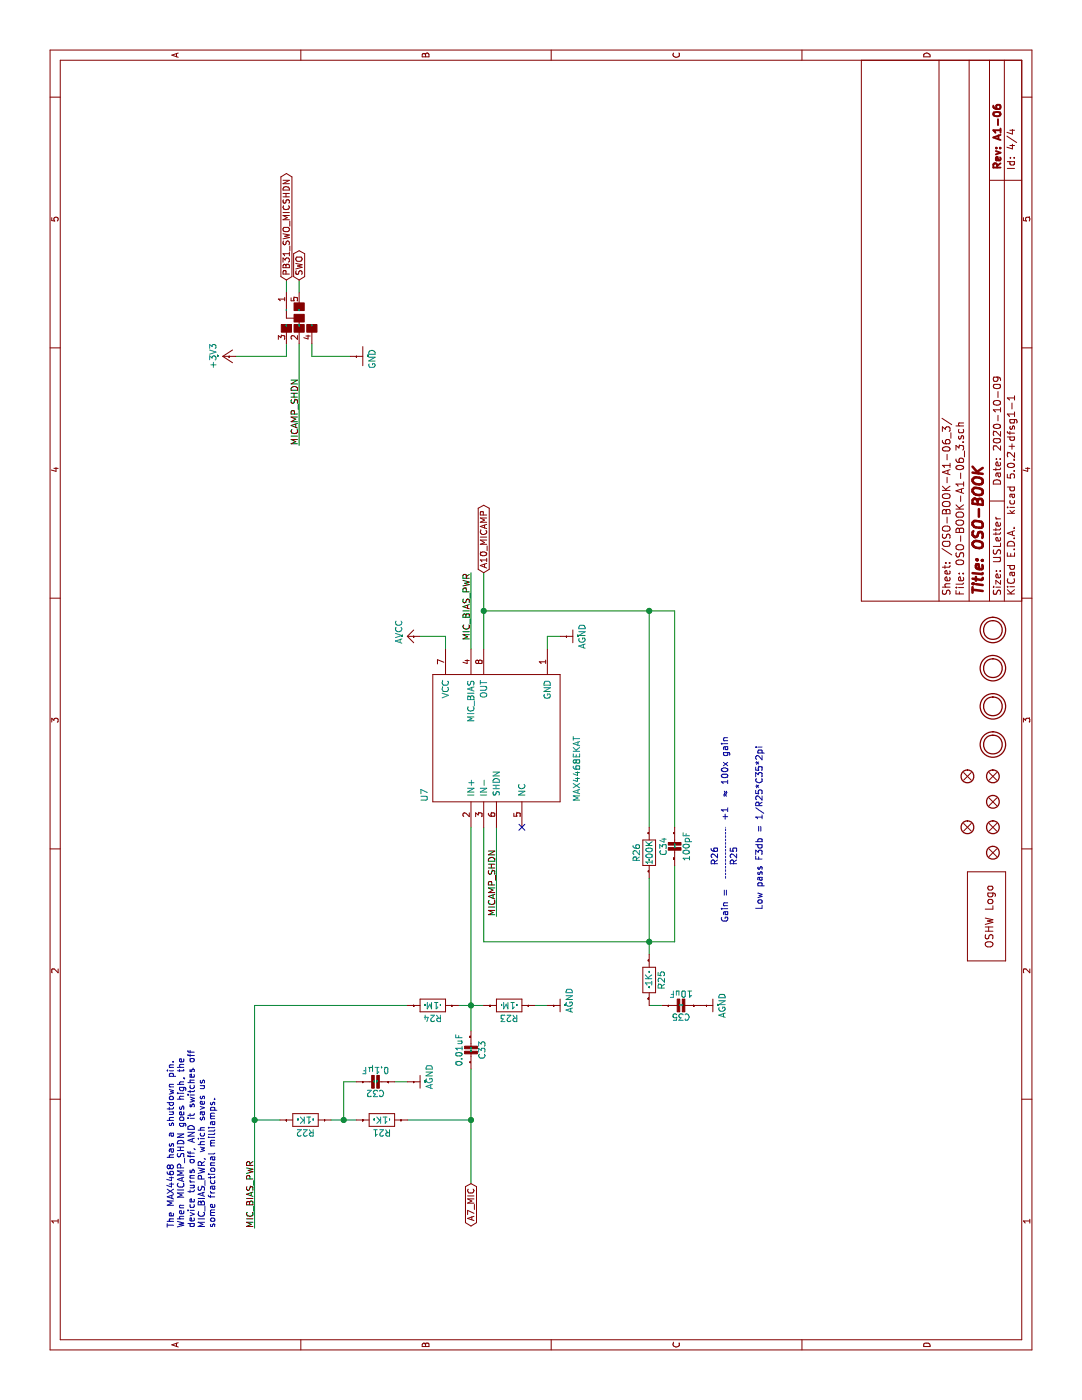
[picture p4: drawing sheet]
EESchema Schematic File Version 4
LIBS:OSO-BOOK-A1-06-cache
EELAYER 26 0
EELAYER END
$Descr USLetter 11000 8500
encoding utf-8
Sheet 4 4
Title "OSO-BOOK"
Date "2020-10-09"
Rev "A1-06"
Comp ""
Comment1 ""
Comment2 ""
Comment3 ""
Comment4 ""
$EndDescr
Wire Wire Line
	2200 3200 2200 3700
Wire Wire Line
	2600 3700 2200 3700
Wire Wire Line
	2200 3700 1700 3700
Connection ~ 2200 3700
Text GLabel 1700 3700 0    50   BiDi ~ 0
A7_MIC
Wire Wire Line
	2200 2600 2200 2700
Wire Wire Line
	2200 2700 2200 2800
Wire Wire Line
	2200 2700 2500 2700
Wire Wire Line
	2500 2700 2500 2800
Connection ~ 2200 2700
Wire Wire Line
	3100 3700 2900 3700
Wire Wire Line
	3100 3700 3100 3800
Wire Wire Line
	3100 3600 3100 3700
Wire Wire Line
	4500 3700 3100 3700
Connection ~ 3100 3700
Wire Wire Line
	5900 3500 6000 3500
Wire Wire Line
	6000 3500 6000 3300
Wire Wire Line
	2500 3100 2500 3200
Wire Wire Line
	3100 4200 3100 4300
Wire Wire Line
	5900 4300 6000 4300
Wire Wire Line
	6000 4300 6000 4400
Wire Wire Line
	6200 5300 6200 5100
Wire Wire Line
	4500 5300 6200 5300
Wire Wire Line
	4500 5100 6200 5100
Wire Wire Line
	5900 3800 6200 3800
Wire Wire Line
	6200 3800 6500 3800
Wire Wire Line
	6200 5100 6200 3800
Text GLabel 6500 3800 2    50   BiDi ~ 0
A10_MICAMP
Connection ~ 6200 5100
Connection ~ 6200 3800
Wire Wire Line
	3100 5100 3100 5200
Wire Wire Line
	5900 3700 6500 3700
Text Label 6500 3700 2    50   ~ 0
MIC_BIAS_PWR
Wire Wire Line
	1350 2000 2200 2000
Wire Wire Line
	2200 2000 3100 2000
Wire Wire Line
	2200 2200 2200 2000
Wire Wire Line
	3100 3200 3100 2000
Text Label 1350 2000 0    50   ~ 0
MIC_BIAS_PWR
Connection ~ 2200 2000
Wire Wire Line
	4500 3900 3800 3900
Text Label 3800 3900 0    50   ~ 0
MICAMP_SHDN
Wire Wire Line
	8300 2350 7500 2350
Text Label 7500 2350 0    50   ~ 0
MICAMP_SHDN
Wire Wire Line
	4500 3800 3600 3800
Wire Wire Line
	3600 3800 3600 5100
Wire Wire Line
	3500 5100 3600 5100
Wire Wire Line
	3600 5100 4100 5100
Wire Wire Line
	3600 5100 3600 5300
Wire Wire Line
	3600 5300 4200 5300
Connection ~ 3600 5100
Wire Wire Line
	8700 2350 8800 2350
Text GLabel 8800 2350 2    50   BiDi ~ 0
SWO
Wire Wire Line
	8700 2250 8800 2250
Text GLabel 8800 2250 2    50   BiDi ~ 0
PB31_SWO_MICSHDN
Wire Wire Line
	8200 1850 8200 2250
Wire Wire Line
	8200 2250 8300 2250
Wire Wire Line
	8200 2750 8200 2450
Wire Wire Line
	8200 2450 8300 2450
$Comp
L OSO-BOOK-A1-06-eagle-import:CAP_CERAMIC0805-NOOUTLINE C32
U 1 0 631FDE4004233843
P 2500 3000
AR Path="/631FDE4004233843" Ref="C32"  Part="1" 
AR Path="/5F6E96B9/631FDE4004233843" Ref="C32"  Part="1" 
F 0 "C32" V 2409 3049 50  0000 C CNN
F 1 "0.1µF" V 2590 3049 50  0000 C CNN
F 2 "OSO-BOOK-A1-06:0805-NO" H 2500 3000 50  0001 C CNN
F 3 "" H 2500 3000 50  0001 C CNN
	1    2500 3000
	1    0    0    -1  
$EndComp
$Comp
L OSO-BOOK-A1-06-eagle-import:CAP_CERAMIC0805-NOOUTLINE C33
U 1 0 15ABCDD4D6990CBC
P 2800 3700
AR Path="/15ABCDD4D6990CBC" Ref="C33"  Part="1" 
AR Path="/5F6E96B9/15ABCDD4D6990CBC" Ref="C33"  Part="1" 
F 0 "C33" V 2709 3750 50  0000 C CNN
F 1 "0.01uF" V 2890 3750 50  0000 C CNN
F 2 "OSO-BOOK-A1-06:0805-NO" H 2800 3700 50  0001 C CNN
F 3 "" H 2800 3700 50  0001 C CNN
	1    2800 3700
	0    -1   -1   0   
$EndComp
$Comp
L OSO-BOOK-A1-06-eagle-import:AGND #U$72
U 1 0 BA06EDF2B238FCAF
P 2500 3300
AR Path="/BA06EDF2B238FCAF" Ref="#U$72"  Part="1" 
AR Path="/5F6E96B9/BA06EDF2B238FCAF" Ref="#U$072"  Part="1" 
F 0 "#U$072" H 2500 3300 50  0001 C CNN
F 1 "AGND" H 2440 3200 50  0000 L BNN
F 2 "" H 2500 3300 50  0001 C CNN
F 3 "" H 2500 3300 50  0001 C CNN
	1    2500 3300
	1    0    0    -1  
$EndComp
$Comp
L OSO-BOOK-A1-06-eagle-import:AGND #U$74
U 1 0 EAD84C1A39E1EC93
P 3100 5600
AR Path="/EAD84C1A39E1EC93" Ref="#U$74"  Part="1" 
AR Path="/5F6E96B9/EAD84C1A39E1EC93" Ref="#U$074"  Part="1" 
F 0 "#U$074" H 3100 5600 50  0001 C CNN
F 1 "AGND" H 3000 5500 50  0000 L BNN
F 2 "" H 3100 5600 50  0001 C CNN
F 3 "" H 3100 5600 50  0001 C CNN
	1    3100 5600
	1    0    0    -1  
$EndComp
$Comp
L OSO-BOOK-A1-06-eagle-import:RESISTOR0805_NOOUTLINE R23
U 1 0 C23DF228C5626577
P 3100 4000
AR Path="/C23DF228C5626577" Ref="R23"  Part="1" 
AR Path="/5F6E96B9/C23DF228C5626577" Ref="R23"  Part="1" 
F 0 "R23" H 3100 4100 50  0000 C CNN
F 1 "1M" H 3100 4000 50  0000 C CNN
F 2 "OSO-BOOK-A1-06:0805-NO" H 3100 4000 50  0001 C CNN
F 3 "" H 3100 4000 50  0001 C CNN
	1    3100 4000
	0    -1   -1   0   
$EndComp
$Comp
L OSO-BOOK-A1-06-eagle-import:RESISTOR0805_NOOUTLINE R24
U 1 0 9B1EC6E07345B311
P 3100 3400
AR Path="/9B1EC6E07345B311" Ref="R24"  Part="1" 
AR Path="/5F6E96B9/9B1EC6E07345B311" Ref="R24"  Part="1" 
F 0 "R24" H 3100 3500 50  0000 C CNN
F 1 "1M" H 3100 3400 50  0000 C CNN
F 2 "OSO-BOOK-A1-06:0805-NO" H 3100 3400 50  0001 C CNN
F 3 "" H 3100 3400 50  0001 C CNN
	1    3100 3400
	0    -1   -1   0   
$EndComp
$Comp
L OSO-BOOK-A1-06-eagle-import:AGND #U$75
U 1 0 E54326A6BE7C6A05
P 3100 4400
AR Path="/E54326A6BE7C6A05" Ref="#U$75"  Part="1" 
AR Path="/5F6E96B9/E54326A6BE7C6A05" Ref="#U$075"  Part="1" 
F 0 "#U$075" H 3100 4400 50  0001 C CNN
F 1 "AGND" H 3040 4300 50  0000 L BNN
F 2 "" H 3100 4400 50  0001 C CNN
F 3 "" H 3100 4400 50  0001 C CNN
	1    3100 4400
	1    0    0    -1  
$EndComp
$Comp
L OSO-BOOK-A1-06-eagle-import:CAP_CERAMIC0805-NOOUTLINE C34
U 1 0 318F97F12D36CBC0
P 4300 5300
AR Path="/318F97F12D36CBC0" Ref="C34"  Part="1" 
AR Path="/5F6E96B9/318F97F12D36CBC0" Ref="C34"  Part="1" 
F 0 "C34" V 4210 5349 50  0000 C CNN
F 1 "100pF" V 4391 5349 50  0000 C CNN
F 2 "OSO-BOOK-A1-06:0805-NO" H 4300 5300 50  0001 C CNN
F 3 "" H 4300 5300 50  0001 C CNN
	1    4300 5300
	0    1    1    0   
$EndComp
$Comp
L OSO-BOOK-A1-06-eagle-import:RESISTOR0805_NOOUTLINE R26
U 1 0 7F7866AE8AA469E0
P 4300 5100
AR Path="/7F7866AE8AA469E0" Ref="R26"  Part="1" 
AR Path="/5F6E96B9/7F7866AE8AA469E0" Ref="R26"  Part="1" 
F 0 "R26" H 4300 5200 50  0000 C CNN
F 1 "100K" H 4300 5100 50  0000 C CNN
F 2 "OSO-BOOK-A1-06:0805-NO" H 4300 5100 50  0001 C CNN
F 3 "" H 4300 5100 50  0001 C CNN
	1    4300 5100
	1    0    0    -1  
$EndComp
$Comp
L OSO-BOOK-A1-06-eagle-import:CAP_CERAMIC0805-NOOUTLINE C35
U 1 0 550CA369AC348644
P 3100 5400
AR Path="/550CA369AC348644" Ref="C35"  Part="1" 
AR Path="/5F6E96B9/550CA369AC348644" Ref="C35"  Part="1" 
F 0 "C35" V 3009 5449 50  0000 C CNN
F 1 "10uF" V 3190 5449 50  0000 C CNN
F 2 "OSO-BOOK-A1-06:0805-NO" H 3100 5400 50  0001 C CNN
F 3 "" H 3100 5400 50  0001 C CNN
	1    3100 5400
	1    0    0    -1  
$EndComp
$Comp
L OSO-BOOK-A1-06-eagle-import:RESISTOR0805_NOOUTLINE R21
U 1 0 40352A32961435E2
P 2200 3000
AR Path="/40352A32961435E2" Ref="R21"  Part="1" 
AR Path="/5F6E96B9/40352A32961435E2" Ref="R21"  Part="1" 
F 0 "R21" H 2200 3100 50  0000 C CNN
F 1 "1K" H 2200 3000 50  0000 C CNN
F 2 "OSO-BOOK-A1-06:0805-NO" H 2200 3000 50  0001 C CNN
F 3 "" H 2200 3000 50  0001 C CNN
	1    2200 3000
	0    -1   -1   0   
$EndComp
$Comp
L OSO-BOOK-A1-06-eagle-import:RESISTOR0805_NOOUTLINE R22
U 1 0 59D1522342E034A4
P 2200 2400
AR Path="/59D1522342E034A4" Ref="R22"  Part="1" 
AR Path="/5F6E96B9/59D1522342E034A4" Ref="R22"  Part="1" 
F 0 "R22" H 2200 2500 50  0000 C CNN
F 1 "1K" H 2200 2400 50  0000 C CNN
F 2 "OSO-BOOK-A1-06:0805-NO" H 2200 2400 50  0001 C CNN
F 3 "" H 2200 2400 50  0001 C CNN
	1    2200 2400
	0    -1   -1   0   
$EndComp
$Comp
L OSO-BOOK-A1-06-eagle-import:RESISTOR0805_NOOUTLINE R25
U 1 0 1540441763B6DCCD
P 3300 5100
AR Path="/1540441763B6DCCD" Ref="R25"  Part="1" 
AR Path="/5F6E96B9/1540441763B6DCCD" Ref="R25"  Part="1" 
F 0 "R25" H 3300 5200 50  0000 C CNN
F 1 "1K" H 3300 5100 50  0000 C CNN
F 2 "OSO-BOOK-A1-06:0805-NO" H 3300 5100 50  0001 C CNN
F 3 "" H 3300 5100 50  0001 C CNN
	1    3300 5100
	-1   0    0    1   
$EndComp
$Comp
L OSO-BOOK-A1-06-eagle-import:MAX4468EKAT U7
U 1 0 39202F3263AD74B9
P 5200 3900
AR Path="/39202F3263AD74B9" Ref="U7"  Part="1" 
AR Path="/5F6E96B9/39202F3263AD74B9" Ref="U7"  Part="1" 
F 0 "U7" H 4700 4439 50  0000 L BNN
F 1 "MAX4468EKAT" H 4700 3242 50  0000 L BNN
F 2 "OSO-BOOK-A1-06:SOT65P280X145-8N" H 5200 3900 50  0001 C CNN
F 3 "" H 5200 3900 50  0001 C CNN
	1    5200 3900
	1    0    0    -1  
$EndComp
$Comp
L OSO-BOOK-A1-06-eagle-import:AVCC #U$25
U 1 0 856D1D696A38334C
P 6000 3200
AR Path="/856D1D696A38334C" Ref="#U$25"  Part="1" 
AR Path="/5F6E96B9/856D1D696A38334C" Ref="#U$025"  Part="1" 
F 0 "#U$025" H 6000 3200 50  0001 C CNN
F 1 "AVCC" H 5940 3240 50  0000 L BNN
F 2 "" H 6000 3200 50  0001 C CNN
F 3 "" H 6000 3200 50  0001 C CNN
	1    6000 3200
	1    0    0    -1  
$EndComp
$Comp
L OSO-BOOK-A1-06-eagle-import:AGND #U$55
U 1 0 FF555351D1561649
P 6000 4500
AR Path="/FF555351D1561649" Ref="#U$55"  Part="1" 
AR Path="/5F6E96B9/FF555351D1561649" Ref="#U$055"  Part="1" 
F 0 "#U$055" H 6000 4500 50  0001 C CNN
F 1 "AGND" H 5900 4400 50  0000 L BNN
F 2 "" H 6000 4500 50  0001 C CNN
F 3 "" H 6000 4500 50  0001 C CNN
	1    6000 4500
	1    0    0    -1  
$EndComp
$Comp
L OSO-BOOK-A1-06-eagle-import:SOLDERJUMPER_FIVEWAY SJ1
U 1 0 B7B99D7444DD8191
P 8500 2350
AR Path="/B7B99D7444DD8191" Ref="SJ1"  Part="1" 
AR Path="/5F6E96B9/B7B99D7444DD8191" Ref="SJ1"  Part="1" 
F 0 "SJ1" H 8400 2450 50  0001 L BNN
F 1 "SOLDERJUMPER_FIVEWAY" H 8500 2350 50  0001 C CNN
F 2 "OSO-BOOK-A1-06:SOLDERJUMPER_FIVEWAY" H 8500 2350 50  0001 C CNN
F 3 "" H 8500 2350 50  0001 C CNN
	1    8500 2350
	-1   0    0    1   
$EndComp
$Comp
L OSO-BOOK-A1-06-eagle-import:+3V3 #+3V10
U 1 0 E3BCC1F17D3B51B6
P 8200 1750
AR Path="/E3BCC1F17D3B51B6" Ref="#+3V10"  Part="1" 
AR Path="/5F6E96B9/E3BCC1F17D3B51B6" Ref="#+3V010"  Part="1" 
F 0 "#+3V010" H 8200 1750 50  0001 C CNN
F 1 "+3V3" H 8100 1800 50  0000 L BNN
F 2 "" H 8200 1750 50  0001 C CNN
F 3 "" H 8200 1750 50  0001 C CNN
	1    8200 1750
	1    0    0    -1  
$EndComp
$Comp
L OSO-BOOK-A1-06-eagle-import:GND #GND13
U 1 0 1DDAFC179E3D6951
P 8200 2850
AR Path="/1DDAFC179E3D6951" Ref="#GND13"  Part="1" 
AR Path="/5F6E96B9/1DDAFC179E3D6951" Ref="#GND013"  Part="1" 
F 0 "#GND013" H 8200 2850 50  0001 C CNN
F 1 "GND" H 8100 2750 50  0000 L BNN
F 2 "" H 8200 2850 50  0001 C CNN
F 3 "" H 8200 2850 50  0001 C CNN
	1    8200 2850
	1    0    0    -1  
$EndComp
$Comp
L OSO-BOOK-A1-06-eagle-import:OSHWLOGOLOGO5MM GOLD_ORB_SM1
U 1 0 8C1C649C7DD2BEEE
P 3450 7900
AR Path="/8C1C649C7DD2BEEE" Ref="GOLD_ORB_SM1"  Part="1" 
AR Path="/5F6E96B9/8C1C649C7DD2BEEE" Ref="GOLD_ORB_SM1"  Part="1" 
F 0 "GOLD_ORB_SM1" H 3450 7900 50  0001 C CNN
F 1 "OSHWLOGOLOGO5MM" H 3450 7900 50  0001 C CNN
F 2 "OSO-BOOK-A1-06:OSHW_5MM" H 3450 7900 50  0001 C CNN
F 3 "" H 3450 7900 50  0001 C CNN
	1    3450 7900
	1    0    0    -1  
$EndComp
$Comp
L OSO-BOOK-A1-06-eagle-import:MOUNTINGHOLE2.5 U$1
U 1 0 72343DC51274F93
P 6050 7800
AR Path="/72343DC51274F93" Ref="U$1"  Part="1" 
AR Path="/5F6E96B9/72343DC51274F93" Ref="U$1"  Part="1" 
F 0 "U$1" H 6050 7800 50  0001 C CNN
F 1 "MOUNTINGHOLE2.5" H 6050 7800 50  0001 C CNN
F 2 "OSO-BOOK-A1-06:MOUNTINGHOLE_2.5_PLATED" H 6050 7800 50  0001 C CNN
F 3 "" H 6050 7800 50  0001 C CNN
	1    6050 7800
	1    0    0    -1  
$EndComp
$Comp
L OSO-BOOK-A1-06-eagle-import:MOUNTINGHOLE2.5 U$4
U 1 0 CC0C89126F721AB2
P 5750 7800
AR Path="/CC0C89126F721AB2" Ref="U$4"  Part="1" 
AR Path="/5F6E96B9/CC0C89126F721AB2" Ref="U$4"  Part="1" 
F 0 "U$4" H 5750 7800 50  0001 C CNN
F 1 "MOUNTINGHOLE2.5" H 5750 7800 50  0001 C CNN
F 2 "OSO-BOOK-A1-06:MOUNTINGHOLE_2.5_PLATED" H 5750 7800 50  0001 C CNN
F 3 "" H 5750 7800 50  0001 C CNN
	1    5750 7800
	1    0    0    -1  
$EndComp
$Comp
L OSO-BOOK-A1-06-eagle-import:FIDUCIAL_1MM FID1
U 1 0 A989F55FDB63CB8D
P 4700 7800
AR Path="/A989F55FDB63CB8D" Ref="FID1"  Part="1" 
AR Path="/5F6E96B9/A989F55FDB63CB8D" Ref="FID1"  Part="1" 
F 0 "FID1" H 4700 7800 50  0001 C CNN
F 1 "FIDUCIAL_1MM" H 4700 7800 50  0001 C CNN
F 2 "OSO-BOOK-A1-06:FIDUCIAL_1MM" H 4700 7800 50  0001 C CNN
F 3 "" H 4700 7800 50  0001 C CNN
	1    4700 7800
	1    0    0    -1  
$EndComp
$Comp
L OSO-BOOK-A1-06-eagle-import:FIDUCIAL_1MM FID2
U 1 0 B067C711E067070F
P 4900 7800
AR Path="/B067C711E067070F" Ref="FID2"  Part="1" 
AR Path="/5F6E96B9/B067C711E067070F" Ref="FID2"  Part="1" 
F 0 "FID2" H 4900 7800 50  0001 C CNN
F 1 "FIDUCIAL_1MM" H 4900 7800 50  0001 C CNN
F 2 "OSO-BOOK-A1-06:FIDUCIAL_1MM" H 4900 7800 50  0001 C CNN
F 3 "" H 4900 7800 50  0001 C CNN
	1    4900 7800
	1    0    0    -1  
$EndComp
$Comp
L OSO-BOOK-A1-06-eagle-import:FIDUCIAL_1MM FID3
U 1 0 2630FAF44801E4DA
P 4500 7800
AR Path="/2630FAF44801E4DA" Ref="FID3"  Part="1" 
AR Path="/5F6E96B9/2630FAF44801E4DA" Ref="FID3"  Part="1" 
F 0 "FID3" H 4500 7800 50  0001 C CNN
F 1 "FIDUCIAL_1MM" H 4500 7800 50  0001 C CNN
F 2 "OSO-BOOK-A1-06:FIDUCIAL_1MM" H 4500 7800 50  0001 C CNN
F 3 "" H 4500 7800 50  0001 C CNN
	1    4500 7800
	1    0    0    -1  
$EndComp
$Comp
L OSO-BOOK-A1-06-eagle-import:FIDUCIAL_1MM FID4
U 1 0 50A9E3ABB6EBE2E3
P 4300 7800
AR Path="/50A9E3ABB6EBE2E3" Ref="FID4"  Part="1" 
AR Path="/5F6E96B9/50A9E3ABB6EBE2E3" Ref="FID4"  Part="1" 
F 0 "FID4" H 4300 7800 50  0001 C CNN
F 1 "FIDUCIAL_1MM" H 4300 7800 50  0001 C CNN
F 2 "OSO-BOOK-A1-06:FIDUCIAL_1MM" H 4300 7800 50  0001 C CNN
F 3 "" H 4300 7800 50  0001 C CNN
	1    4300 7800
	1    0    0    -1  
$EndComp
$Comp
L OSO-BOOK-A1-06-eagle-import:MOUNTINGHOLE2.5 U$5
U 1 0 8388261B81F2EEA7
P 5450 7800
AR Path="/8388261B81F2EEA7" Ref="U$5"  Part="1" 
AR Path="/5F6E96B9/8388261B81F2EEA7" Ref="U$5"  Part="1" 
F 0 "U$5" H 5450 7800 50  0001 C CNN
F 1 "MOUNTINGHOLE2.5" H 5450 7800 50  0001 C CNN
F 2 "OSO-BOOK-A1-06:MOUNTINGHOLE_2.5_PLATED" H 5450 7800 50  0001 C CNN
F 3 "" H 5450 7800 50  0001 C CNN
	1    5450 7800
	1    0    0    -1  
$EndComp
$Comp
L OSO-BOOK-A1-06-eagle-import:MOUNTINGHOLE2.5 U$7
U 1 0 1A9DDAF455831458
P 5150 7800
AR Path="/1A9DDAF455831458" Ref="U$7"  Part="1" 
AR Path="/5F6E96B9/1A9DDAF455831458" Ref="U$7"  Part="1" 
F 0 "U$7" H 5150 7800 50  0001 C CNN
F 1 "MOUNTINGHOLE2.5" H 5150 7800 50  0001 C CNN
F 2 "OSO-BOOK-A1-06:MOUNTINGHOLE_2.5_PLATED" H 5150 7800 50  0001 C CNN
F 3 "" H 5150 7800 50  0001 C CNN
	1    5150 7800
	1    0    0    -1  
$EndComp
$Comp
L OSO-BOOK-A1-06-eagle-import:FIDUCIAL_1MM FID5
U 1 0 BC1BE77985825052
P 4500 7600
AR Path="/BC1BE77985825052" Ref="FID5"  Part="1" 
AR Path="/5F6E96B9/BC1BE77985825052" Ref="FID5"  Part="1" 
F 0 "FID5" H 4500 7600 50  0001 C CNN
F 1 "FIDUCIAL_1MM" H 4500 7600 50  0001 C CNN
F 2 "OSO-BOOK-A1-06:FIDUCIAL_1MM" H 4500 7600 50  0001 C CNN
F 3 "" H 4500 7600 50  0001 C CNN
	1    4500 7600
	1    0    0    -1  
$EndComp
$Comp
L OSO-BOOK-A1-06-eagle-import:FIDUCIAL_1MM FID6
U 1 0 1BDAFEE901285C84
P 4900 7600
AR Path="/1BDAFEE901285C84" Ref="FID6"  Part="1" 
AR Path="/5F6E96B9/1BDAFEE901285C84" Ref="FID6"  Part="1" 
F 0 "FID6" H 4900 7600 50  0001 C CNN
F 1 "FIDUCIAL_1MM" H 4900 7600 50  0001 C CNN
F 2 "OSO-BOOK-A1-06:FIDUCIAL_1MM" H 4900 7600 50  0001 C CNN
F 3 "" H 4900 7600 50  0001 C CNN
	1    4900 7600
	1    0    0    -1  
$EndComp
Text Notes 3750 5730 0    50   ~ 0
Gain =
Text Notes 4200 5650 0    50   ~ 0
R26
Text Notes 4200 5800 0    50   ~ 0
R25
Wire Notes Line
	4100 5700 4500 5700
Text Notes 4550 5730 0    50   ~ 0
+1
Text Notes 4730 5730 0    50   ~ 0
≈ 100x gain
Text Notes 3850 6000 0    50   ~ 0
Low pass F3db = 1/R25*C35*2pi
Text Notes 1350 1700 0    50   ~ 0
The MAX4468 has a shutdown pin.\nWhen MICAMP_SHDN goes high, the\ndevice turns off, AND it switches off \nMIC_BIAS_PWR, which saves us \nsome fractional milliamps.
NoConn ~ 4500 4100
$EndSCHEMATC
